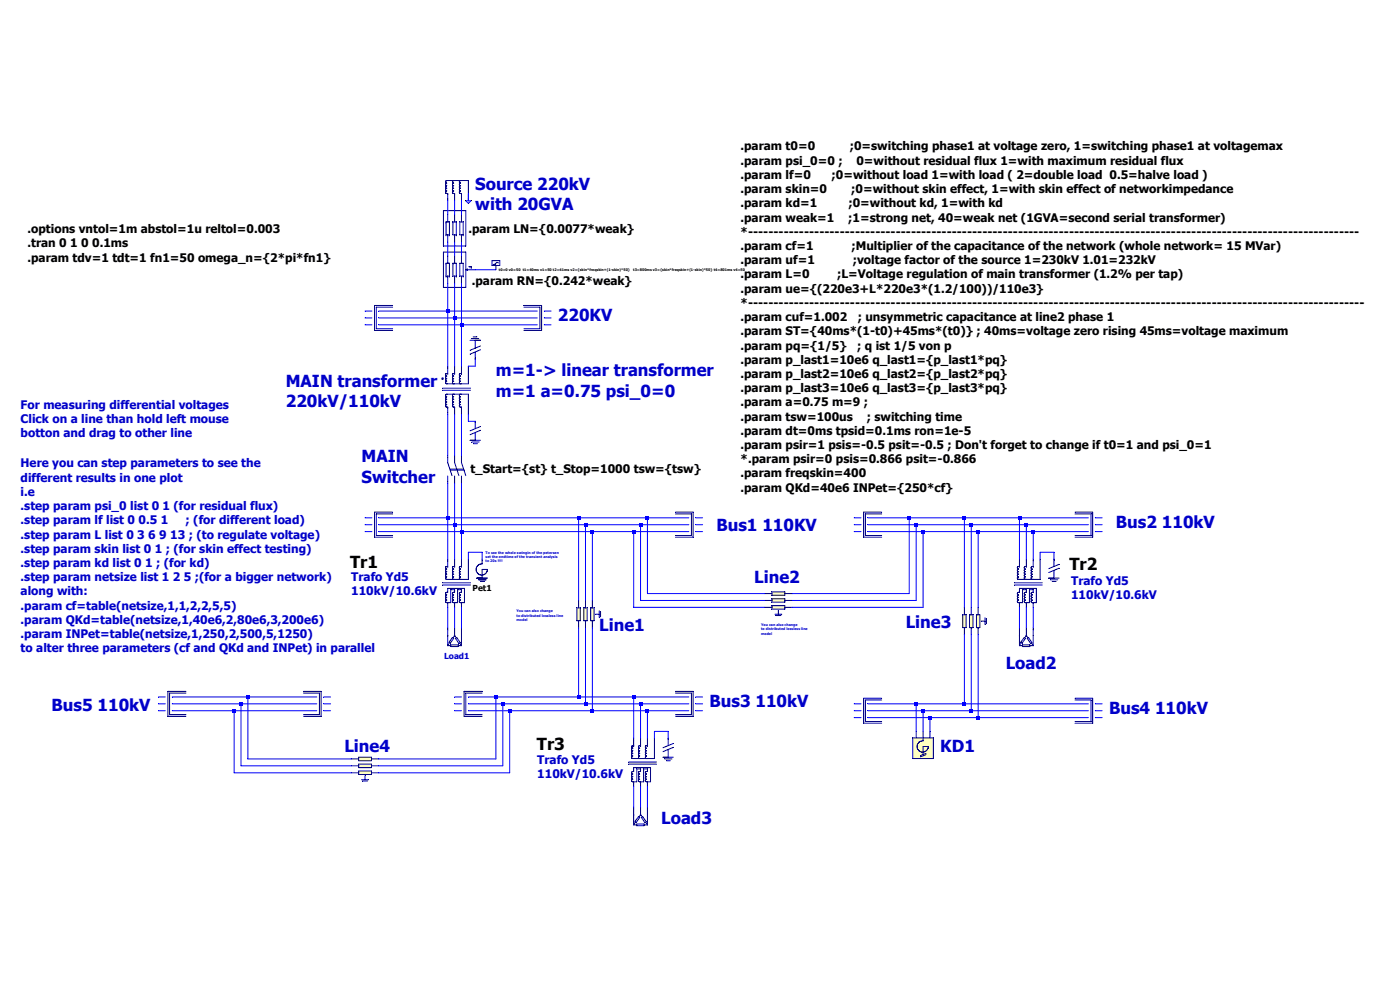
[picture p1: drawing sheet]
Version 4
SHEET 1 880 680
WIRE -2512 -1616 -2512 -1632
WIRE -2560 -1584 -2560 -1616
WIRE -2544 -1584 -2544 -1616
WIRE -2528 -1584 -2528 -1616
WIRE -2560 -1488 -2560 -1520
WIRE -2544 -1488 -2544 -1520
WIRE -2528 -1488 -2528 -1520
WIRE -2448 -1456 -2496 -1456
WIRE -2736 -1360 -2752 -1360
WIRE -2560 -1360 -2560 -1424
WIRE -2560 -1360 -2720 -1360
WIRE -2352 -1360 -2560 -1360
WIRE -2320 -1360 -2336 -1360
WIRE -2736 -1344 -2752 -1344
WIRE -2544 -1344 -2544 -1424
WIRE -2544 -1344 -2720 -1344
WIRE -2352 -1344 -2544 -1344
WIRE -2320 -1344 -2336 -1344
WIRE -2736 -1328 -2752 -1328
WIRE -2528 -1328 -2528 -1424
WIRE -2528 -1328 -2720 -1328
WIRE -2352 -1328 -2528 -1328
WIRE -2320 -1328 -2336 -1328
WIRE -2560 -1232 -2560 -1360
WIRE -2544 -1232 -2544 -1344
WIRE -2528 -1232 -2528 -1328
WIRE -2496 -1232 -2496 -1248
WIRE -2496 -1232 -2512 -1232
WIRE -2512 -1104 -2512 -1120
WIRE -2496 -1104 -2512 -1104
WIRE -2560 -1024 -2560 -1120
WIRE -2544 -1024 -2544 -1120
WIRE -2528 -1024 -2528 -1120
WIRE -2736 -880 -2752 -880
WIRE -2560 -880 -2560 -960
WIRE -2560 -880 -2720 -880
WIRE -2256 -880 -2560 -880
WIRE -2096 -880 -2256 -880
WIRE -2000 -880 -2096 -880
WIRE -1968 -880 -1984 -880
WIRE -1600 -880 -1616 -880
WIRE -1488 -880 -1584 -880
WIRE -1360 -880 -1488 -880
WIRE -1232 -880 -1360 -880
WIRE -1072 -880 -1232 -880
WIRE -1040 -880 -1056 -880
WIRE -2736 -864 -2752 -864
WIRE -2544 -864 -2544 -960
WIRE -2544 -864 -2720 -864
WIRE -2240 -864 -2544 -864
WIRE -2112 -864 -2240 -864
WIRE -2000 -864 -2112 -864
WIRE -1968 -864 -1984 -864
WIRE -1600 -864 -1616 -864
WIRE -1472 -864 -1584 -864
WIRE -1344 -864 -1472 -864
WIRE -1216 -864 -1344 -864
WIRE -1072 -864 -1216 -864
WIRE -1040 -864 -1056 -864
WIRE -2736 -848 -2752 -848
WIRE -2528 -848 -2528 -960
WIRE -2528 -848 -2720 -848
WIRE -2224 -848 -2528 -848
WIRE -2128 -848 -2224 -848
WIRE -2000 -848 -2128 -848
WIRE -1968 -848 -1984 -848
WIRE -1600 -848 -1616 -848
WIRE -1456 -848 -1584 -848
WIRE -1328 -848 -1456 -848
WIRE -1200 -848 -1328 -848
WIRE -1072 -848 -1200 -848
WIRE -1040 -848 -1056 -848
WIRE -2480 -800 -2512 -800
WIRE -1152 -800 -1184 -800
WIRE -2560 -784 -2560 -880
WIRE -2544 -784 -2544 -864
WIRE -2528 -784 -2528 -848
WIRE -2512 -784 -2512 -800
WIRE -2480 -784 -2480 -800
WIRE -1232 -784 -1232 -880
WIRE -1216 -784 -1216 -864
WIRE -1200 -784 -1200 -848
WIRE -1184 -784 -1184 -800
WIRE -1152 -784 -1152 -800
WIRE -2096 -704 -2096 -880
WIRE -1824 -704 -2096 -704
WIRE -1488 -704 -1488 -880
WIRE -1488 -704 -1760 -704
WIRE -2256 -688 -2256 -880
WIRE -2240 -688 -2240 -864
WIRE -2224 -688 -2224 -848
WIRE -2112 -688 -2112 -864
WIRE -1824 -688 -2112 -688
WIRE -1472 -688 -1472 -864
WIRE -1472 -688 -1760 -688
WIRE -2128 -672 -2128 -848
WIRE -1824 -672 -2128 -672
WIRE -1456 -672 -1456 -848
WIRE -1456 -672 -1760 -672
WIRE -1360 -672 -1360 -880
WIRE -1344 -672 -1344 -864
WIRE -1328 -672 -1328 -848
WIRE -2560 -624 -2560 -672
WIRE -2544 -624 -2544 -672
WIRE -2528 -624 -2528 -672
WIRE -1232 -624 -1232 -672
WIRE -1216 -624 -1216 -672
WIRE -1200 -624 -1200 -672
WIRE -3216 -464 -3232 -464
WIRE -3024 -464 -3200 -464
WIRE -2864 -464 -3024 -464
WIRE -2832 -464 -2848 -464
WIRE -2528 -464 -2544 -464
WIRE -2448 -464 -2512 -464
WIRE -2256 -464 -2256 -624
WIRE -2256 -464 -2448 -464
WIRE -2128 -464 -2256 -464
WIRE -2000 -464 -2128 -464
WIRE -1968 -464 -1984 -464
WIRE -3216 -448 -3232 -448
WIRE -3040 -448 -3200 -448
WIRE -2864 -448 -3040 -448
WIRE -2832 -448 -2848 -448
WIRE -2528 -448 -2544 -448
WIRE -2432 -448 -2512 -448
WIRE -2240 -448 -2240 -624
WIRE -2240 -448 -2432 -448
WIRE -2112 -448 -2240 -448
WIRE -2000 -448 -2112 -448
WIRE -1968 -448 -1984 -448
WIRE -1600 -448 -1616 -448
WIRE -1472 -448 -1584 -448
WIRE -1360 -448 -1360 -608
WIRE -1360 -448 -1472 -448
WIRE -1072 -448 -1360 -448
WIRE -1040 -448 -1056 -448
WIRE -3216 -432 -3232 -432
WIRE -3056 -432 -3200 -432
WIRE -2864 -432 -3056 -432
WIRE -2832 -432 -2848 -432
WIRE -2528 -432 -2544 -432
WIRE -2416 -432 -2512 -432
WIRE -2224 -432 -2224 -624
WIRE -2224 -432 -2416 -432
WIRE -2096 -432 -2224 -432
WIRE -2000 -432 -2096 -432
WIRE -1968 -432 -1984 -432
WIRE -1600 -432 -1616 -432
WIRE -1456 -432 -1584 -432
WIRE -1344 -432 -1344 -608
WIRE -1344 -432 -1456 -432
WIRE -1072 -432 -1344 -432
WIRE -1040 -432 -1056 -432
WIRE -1600 -416 -1616 -416
WIRE -1440 -416 -1584 -416
WIRE -1328 -416 -1328 -608
WIRE -1328 -416 -1440 -416
WIRE -1072 -416 -1328 -416
WIRE -1040 -416 -1056 -416
WIRE -2048 -384 -2080 -384
WIRE -1472 -384 -1472 -448
WIRE -1456 -384 -1456 -432
WIRE -1440 -384 -1440 -416
WIRE -2128 -368 -2128 -464
WIRE -2112 -368 -2112 -448
WIRE -2096 -368 -2096 -432
WIRE -2080 -368 -2080 -384
WIRE -2048 -368 -2048 -384
WIRE -3024 -320 -3024 -464
WIRE -2784 -320 -3024 -320
WIRE -2448 -320 -2448 -464
WIRE -2448 -320 -2720 -320
WIRE -3040 -304 -3040 -448
WIRE -2784 -304 -3040 -304
WIRE -2432 -304 -2432 -448
WIRE -2432 -304 -2720 -304
WIRE -3056 -288 -3056 -432
WIRE -2784 -288 -3056 -288
WIRE -2416 -288 -2416 -432
WIRE -2416 -288 -2720 -288
WIRE -2128 -208 -2128 -256
WIRE -2112 -208 -2112 -256
WIRE -2096 -208 -2096 -256
FLAG -2512 -1616 0
SYMBOL v_3phase -2560 -1648 M90
SYMATTR InstName Source220kV
SYMATTR Value U1Nenn={230k*uf} FREQU=50 Texp=5m TD=0
SYMBOL trafo_Yy -2544 -1152 M90
SYMATTR Value m=1 a=0.75 psi_0=0
SYMATTR InstName HTR1
SYMATTR SpiceModel RUYy0_220k_110k_200MVA
SYMATTR Value2 U20={220e3/ue}
SYMATTR SpiceLine l_=0 stproz=1.5 middle=0
SYMBOL bus_veff -2384 -1360 R0
SYMATTR InstName Bus0R
SYMBOL bus_v -2704 -1360 R0
SYMATTR InstName Bus0L
SYMBOL isolator -2480 -1088 R0
SYMATTR Value R=1e9
SYMATTR InstName U6
SYMBOL switcher -2528 -992 R90
WINDOW 3 -3 -556 VRight 6
SYMATTR Value t_Start={st} t_Stop=1000 tsw={tsw}
SYMATTR InstName Switcher
SYMATTR SpiceLine tsw=100u ron=0.01 roff=1e9 von=1 voff=0
SYMATTR SpiceLine2 ""
SYMBOL bus_veff -2032 -880 R0
SYMATTR InstName Bus1R
SYMBOL bus_v -2704 -880 R0
SYMATTR InstName Bus1L
SYMBOL pet -2480 -768 R0
WINDOW 0 -22 51 Left 5
SYMATTR InstName Pet1
SYMATTR Value VN=110k IN={INPet} fN=50
SYMATTR Value2 r_x=0.005
SYMBOL load_d -2528 -608 R90
SYMATTR Value VN=11k fn=50 pf=3
SYMATTR InstName Load1
SYMATTR Value2 PN1={1k+p_last1*lf} QN1={1k+q_last1*lf}
SYMATTR SpiceLine PN2={1k+p_last1*lf} QN2={1k+q_last1*lf}
SYMATTR SpiceLine2 PN3={1k+p_last1*lf} QN3={1k+q_last1*lf}
SYMBOL bus_veff -1104 -880 R0
SYMATTR InstName Bus2R
SYMBOL bus_v -1568 -880 R0
SYMATTR InstName Bus2L
SYMBOL line -1792 -704 R0
SYMATTR SpiceModel oil_u110_o500mm2
SYMATTR Value length=4.5 cl={cf}
SYMATTR Value2 Cb1={400n*cuf} Ce1={400n*cuf} Cb2=400n Ce2=400n Cb3=400n Ce3=400n
SYMATTR SpiceLine ""
SYMATTR SpiceLine2 ""
SYMATTR InstName Line2
SYMBOL line -2256 -656 M90
SYMATTR SpiceModel oil_u110_o500mm2
SYMATTR Value length=5.5 cl={cf}
SYMATTR Value2 ""
SYMATTR SpiceLine ""
SYMATTR SpiceLine2 ""
SYMATTR InstName Line1
SYMBOL line -1360 -640 M90
SYMATTR SpiceModel stalu_u110_o240mm2
SYMATTR Value length=1 cl=1
SYMATTR Value2 ""
SYMATTR SpiceLine ""
SYMATTR SpiceLine2 ""
SYMATTR InstName Line3
SYMBOL bus_veff -1104 -448 R0
SYMATTR InstName Bus4R
SYMBOL bus_v -1568 -448 R0
SYMATTR InstName Bus4L
SYMBOL bus_veff -2032 -464 R0
SYMATTR InstName Bus3R
SYMBOL bus_v -2496 -464 R0
SYMATTR InstName Bus3L
SYMBOL load_d -1200 -608 R90
SYMATTR Value VN=11k fn=50 pf=3
SYMATTR InstName Load2
SYMATTR Value2 PN1={1k+p_last2*lf} QN1={1k+q_last2*lf}
SYMATTR SpiceLine PN2={1k+p_last2*lf} QN2={1k+q_last2*lf}
SYMATTR SpiceLine2 PN3={1k+p_last2*lf} QN3={1k+q_last2*lf}
SYMBOL isolator -1136 -768 R0
SYMATTR InstName U22
SYMBOL load_d -2096 -192 R90
SYMATTR Value VN=11k fn=50 pf=3
SYMATTR InstName Load3
SYMATTR Value2 PN1={1k+p_last3*lf} QN1={1k+q_last3*lf}
SYMATTR SpiceLine PN2={1k+p_last3*lf} QN2={1k+q_last3*lf}
SYMATTR SpiceLine2 PN3={1k+p_last3*lf} QN3={1k+q_last3*lf}
SYMBOL isolator -2032 -352 R0
SYMATTR InstName U28
SYMBOL Lbatt -1456 -352 R0
SYMATTR Value VN=110e3 Q={kd*QKd+(1-kd)*0.1e6} fn=50
SYMATTR InstName KD
SYMBOL impedance_rf -2528 -1456 R90
SYMATTR InstName ImpNetR
SYMATTR Value2 R={RN}
SYMBOL v_ctrl -2448 -1472 R0
WINDOW 3 7 16 Left 2
SYMATTR Value t0=0 v0=50  t1=40ms v1=50 t2=41ms v2={skin*freqskin+(1-skin)*50}   t3=800ms v3={skin*freqskin+(1-skin)*50} t4=801ms v4=50
SYMATTR InstName U2
SYMATTR Value2 ""
SYMBOL trafo_Yd -2544 -704 M90
WINDOW 0 -76 -178 VLeft 7
SYMATTR InstName Tr1
SYMATTR SpiceModel RUYd5_110k_10k_40MVA
SYMATTR Value psi_0={psi_0} a={a} m={m}
SYMATTR Value2 l_=0 stproz=1 middle=0 rkessel=5e6
SYMATTR SpiceLine tpsi0={ST+dt} tpsid={tpsid} ron={ron}
SYMATTR SpiceLine2 psir={psir} psis={psis} psit={psit}
SYMBOL trafo_Yd -2112 -288 M90
WINDOW 0 -68 -176 VLeft 7
SYMATTR InstName Tr3
SYMATTR SpiceModel RUYd5_110k_10k_40MVA
SYMATTR Value psi_0={psi_0} a={a} m={m}
SYMATTR Value2 l_=0 stproz=1 middle=0 rkessel=5e6
SYMATTR SpiceLine tpsi0={ST+dt} tpsid={tpsid} ron={ron}
SYMATTR SpiceLine2 psir={psir} psis={psis} psit={psit}
SYMBOL trafo_Yd -1216 -704 M90
WINDOW 0 -70 165 VLeft 7
SYMATTR InstName Tr2
SYMATTR SpiceModel RUYd5_110k_10k_40MVA
SYMATTR Value psi_0={psi_0} a={a} m={m}
SYMATTR Value2 l_=0 stproz=1 middle=0 rkessel=5e6
SYMATTR SpiceLine tpsi0={ST+dt} tpsid={tpsid} ron={ron}
SYMATTR SpiceLine2 psir={psir} psis={psis} psit={psit}
SYMBOL bus_veff -2896 -464 R0
SYMATTR InstName Bus5R
SYMBOL bus_v -3184 -464 R0
SYMATTR InstName Bus5L
SYMBOL line -2752 -320 R0
SYMATTR SpiceModel stalu_u110_o240mm2
SYMATTR Value length=1.5 cl=1
SYMATTR Value2 ""
SYMATTR SpiceLine ""
SYMATTR SpiceLine2 ""
SYMATTR InstName Line4
SYMBOL impedance -2528 -1552 R90
SYMATTR Value2 R1=0.001 L1={LN} XL1=0 fN=50
SYMATTR SpiceLine R2=0.001 L2={LN} XL2=0
SYMATTR SpiceLine2 R3=0.001 L3={LN} XL3=0
SYMATTR InstName ImpNetL
SYMBOL isolator -2512 -1264 R180
SYMATTR Value R=1e9
SYMATTR InstName U1
TEXT -3536 -1552 Left 6 !.options vntol=1m abstol=1u reltol=0.003 \n.tran 0 1 0 0.1ms\n.param tdv=1 tdt=1 fn1=50 omega_n={2*pi*fn1}
TEXT -2304 -1352 Left 7 ;220KV
TEXT -1936 -864 Left 7 ;Bus1 110KV
TEXT -2496 -1656 Left 7 ;Source 220kV\nwith 20GVA
TEXT -1008 -872 Left 7 ;Bus2 110kV
TEXT -1024 -440 Left 7 ;Bus4 110kV
TEXT -1952 -456 Left 7 ;Bus3 110kV
TEXT -1848 -744 Left 7 ;Line2
TEXT -1496 -640 Left 7 ;Line3
TEXT -2208 -632 Left 7 ;Line1
TEXT -2936 -1200 Left 7 ;MAIN transformer\n220kV/110kV
TEXT -2568 -560 Left 5 ;Load1
TEXT -1264 -544 Left 7 ;Load2
TEXT -2064 -184 Left 7 ;Load3
TEXT -2448 -1224 Left 7 ;m=1-> linear transformer
TEXT -2448 -1176 Left 7 ;m=1 a=0.75 psi_0=0
TEXT -1416 -352 Left 7 ;KD1
TEXT -2504 -1432 Left 6 !.param RN={0.242*weak}
TEXT -3552 -1008 Left 6 ;Here you can step parameters to see the \ndifferent results in one plot\ni.e\n.step param psi_0 list 0 1 (for residual flux)\n.step param lf list 0 0.5 1     ; (for different load)\n.step param L list 0 3 6 9 13 ; (to regulate voltage)\n.step param skin list 0 1 ; (for skin effect testing)\n.step param kd list 0 1 ; (for kd)\n.step param netsize list 1 2 5 ;(for a bigger network)\nalong with:  \n.param cf=table(netsize,1,1,2,2,5,5)\n.param QKd=table(netsize,1,40e6,2,80e6,3,200e6)\n.param INPet=table(netsize,1,250,2,500,5,1250)\nto alter three parameters (cf and QKd and INPet) in parallel
TEXT -2784 -744 Left 6 ;Trafo Yd5\n110kV/10.6kV
TEXT -2352 -320 Left 6 ;Trafo Yd5\n110kV/10.6kV
TEXT -1112 -736 Left 6 ;Trafo Yd5\n110kV/10.6kV
TEXT -3480 -448 Left 7 ;Bus5 110kV
TEXT -2800 -352 Left 7 ;Line4
TEXT -1880 -1744 Left 6 !.param t0=0          ;0=switching phase1 at voltage zero, 1=switching phase1 at voltagemax\n.param psi_0=0 ;    0=without residual flux 1=with maximum residual flux\n.param lf=0      ;0=without load 1=with load ( 2=double load  0.5=halve load )\n.param skin=0       ;0=without skin effect, 1=with skin effect of networkimpedance \n.param kd=1         ;0=without kd, 1=with kd\n.param weak=40    ;1=strong net, 40=weak net (1GVA=second serial transformer)\n*------------------------------------------------------------------------------------------------------------------------\n.param cf=1           ;Multiplier of the capacitance of the network (whole network= 15 MVar)\n.param uf=1           ;voltage factor of the source 1=230kV 1.01=232kV\n.param L=0        ;L=Voltage regulation of main transformer (1.2% per tap)\n.param ue={(220e3+L*220e3*(1.2/100))/110e3}\n*-------------------------------------------------------------------------------------------------------------------------\n.param cuf=1.002   ; unsymmetric capacitance at line2 phase 1\n.param ST={40ms*(1-t0)+45ms*(t0)} ; 40ms=voltage zero rising 45ms=voltage maximum\n.param pq={1/5}   ; q ist 1/5 von p\n.param p_last1=10e6 q_last1={p_last1*pq} \n.param p_last2=10e6 q_last2={p_last2*pq}\n.param p_last3=10e6 q_last3={p_last3*pq} \n.param a=0.75 m=9 ; \n.param tsw=100us    ; switching time\n.param dt=0ms tpsid=0.1ms ron=1e-5\n.param psir=1 psis=-0.5 psit=-0.5 ; Don't forget to change if t0=1 and psi_0=1\n*.param psir=0 psis=0.866 psit=-0.866\n.param freqskin=400\n.param QKd=40e6 INPet={250*cf}
TEXT -3552 -1144 Left 6 ;For measuring differential voltages\nClick on a line than hold left mouse \nbotton and drag to other line
TEXT -2400 -664 Left 2 ;You can also change \nto distributed lossless line\nmodel
TEXT -1832 -632 Left 2 ;You can also change \nto distributed lossless line\nmodel
TEXT -2472 -800 Left 2 ;To see the whole swingin of the petersen\nset the endtime of the transient analysis\nto 20s !!!!
TEXT -2512 -1552 Left 6 !.param LN={0.0077*weak}
TEXT -2760 -1024 Left 7 ;MAIN\nSwitcher
